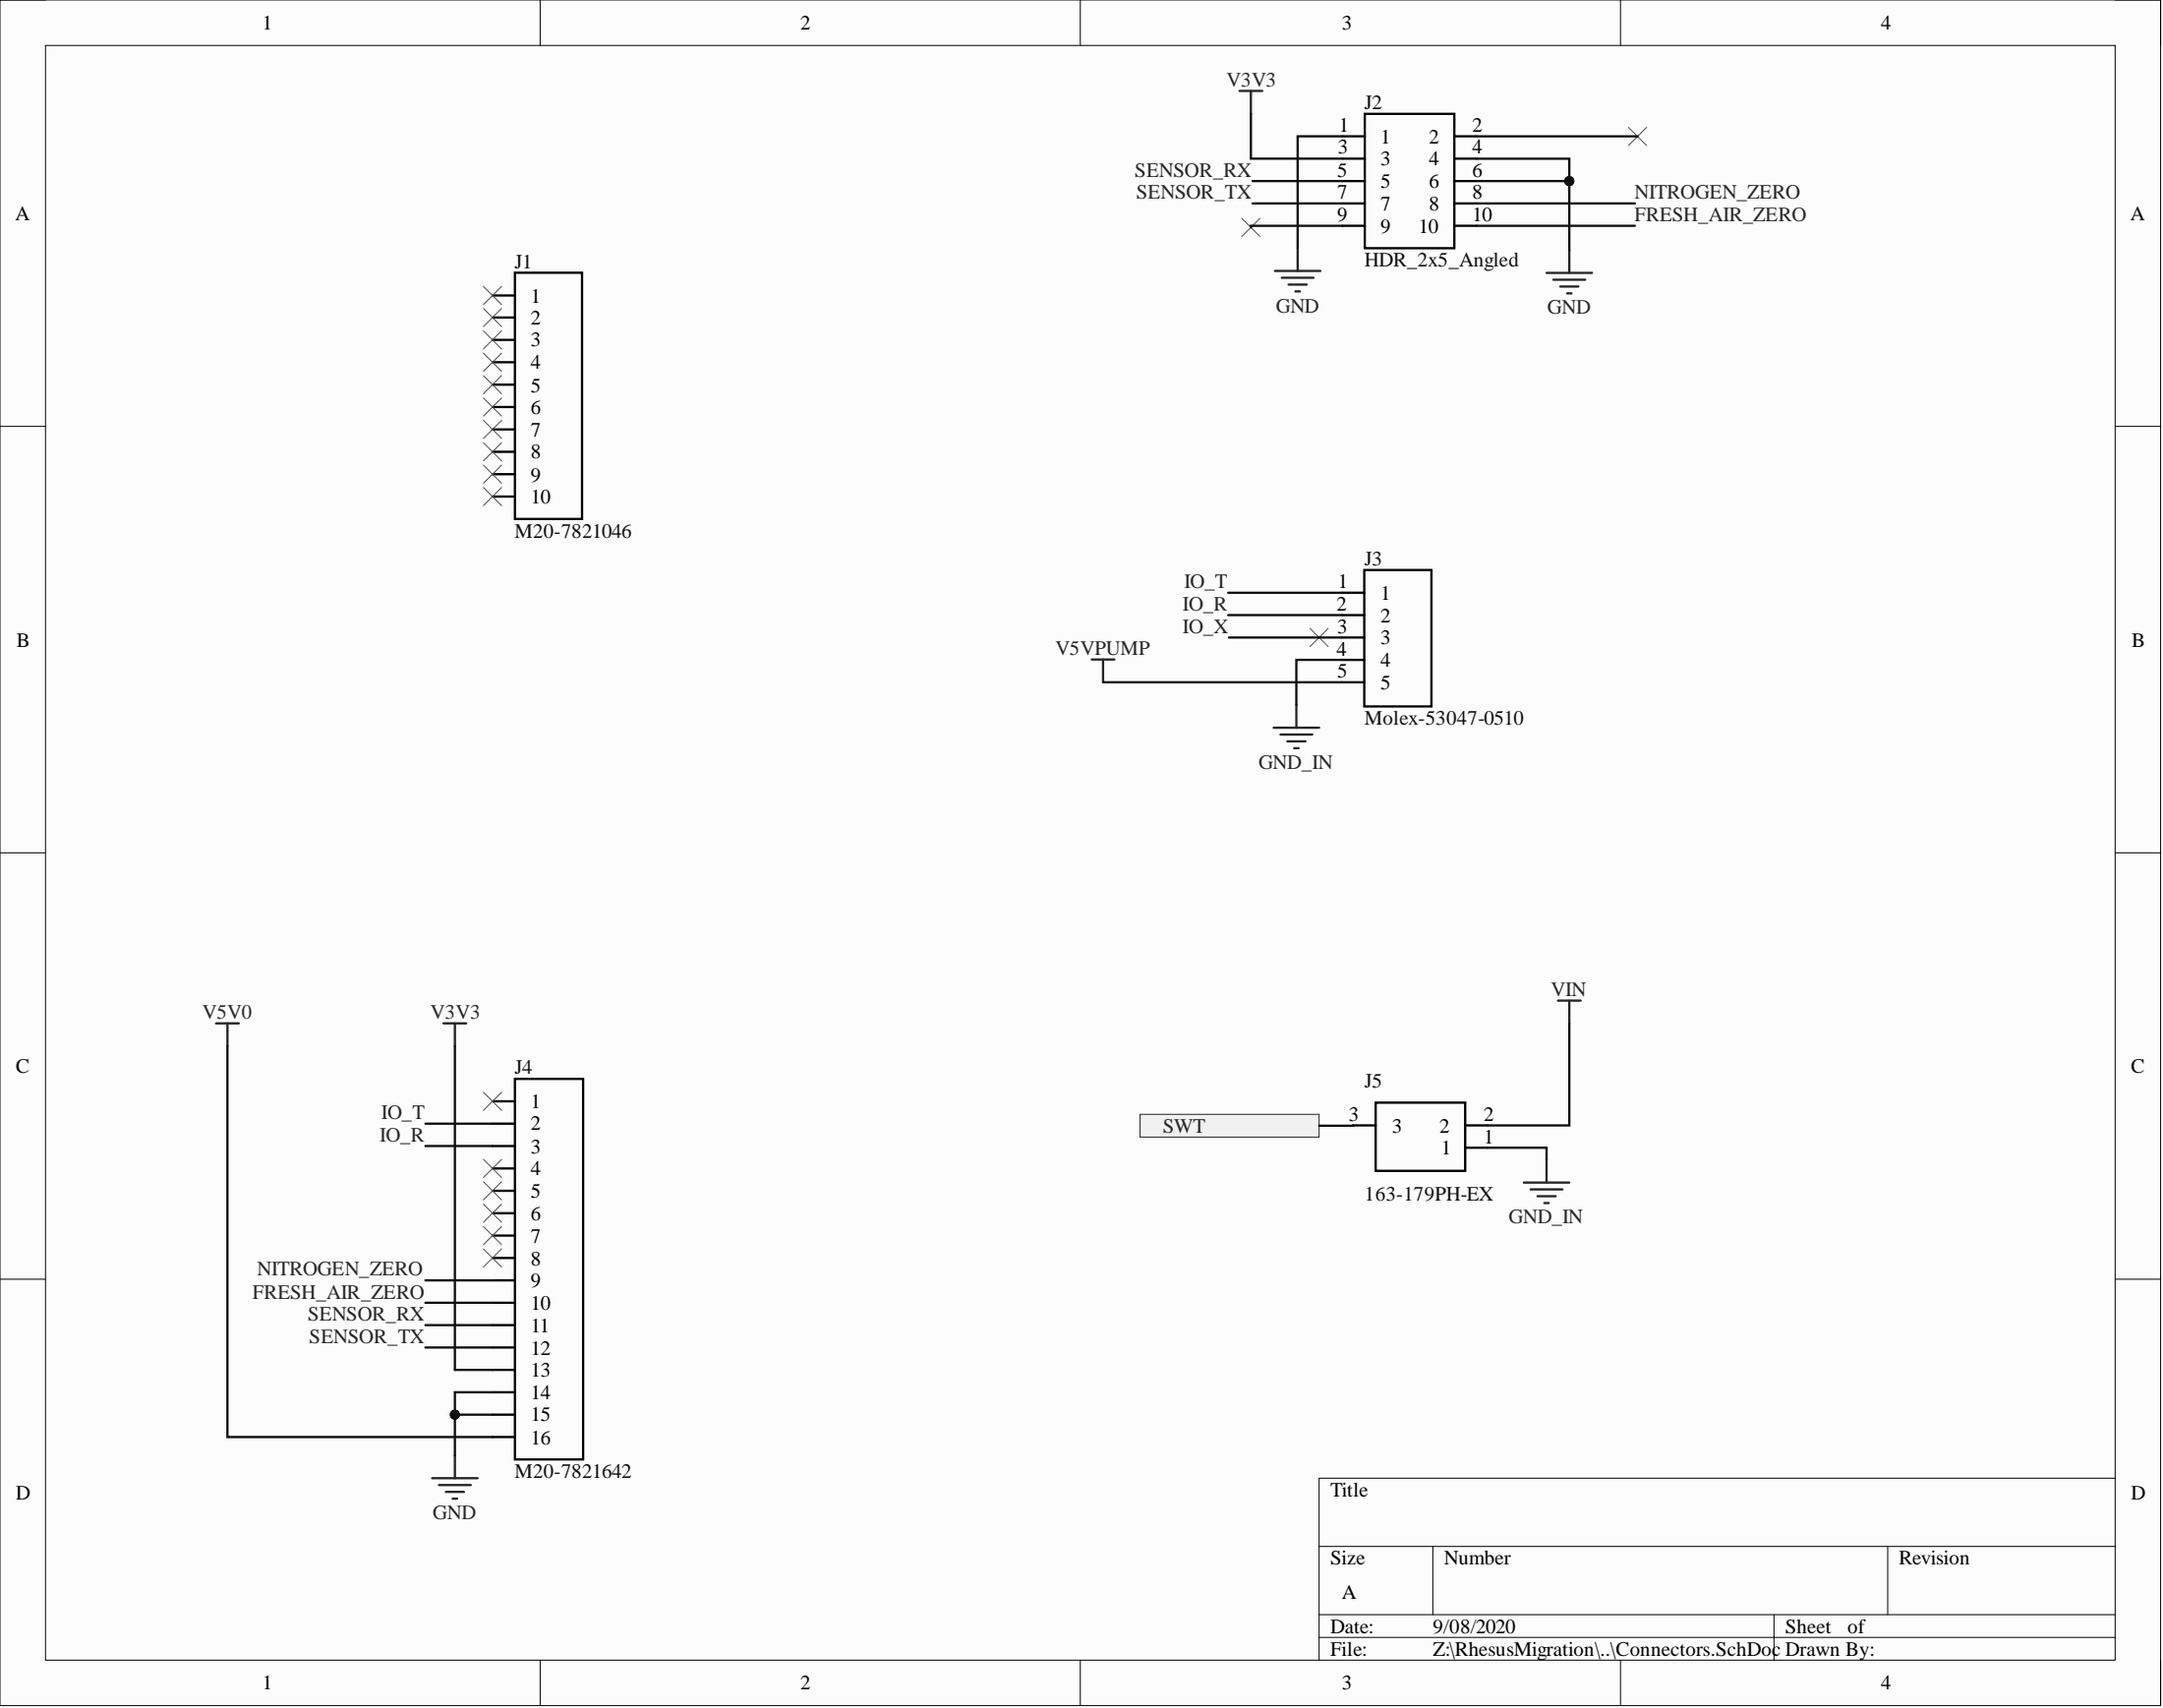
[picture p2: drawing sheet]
<svg xmlns="http://www.w3.org/2000/svg" width="241mm" height="190mm" viewBox="0 0 241 190" stroke-linecap="round" stroke-linejoin="round" font-family="sans-serif">
<path d="M0 0h241v190.2h-241z" fill-rule="evenodd" fill="#fcfcfc"/>
<path d="M0 0h241v190.2h-241z" fill="none" stroke="#000" stroke-width=".11"/>
<path d="M5.1 5.1h230.9v180.1h-230.9z" fill-rule="evenodd" fill="#fcfcfc"/>
<g fill="none" stroke="#000" stroke-width=".11">
<path d="M0 0h5.1M60.3 0v5.1M120.5 0v5.1M180.8 0v5.1M236 0h5v5.1M5.1 5.1h230.9v180.1h-230.9zM0 47.6h5.1M236 47.6h5M0 95.1h5.1M236 95.1h5M0 142.7h5.1M236 142.7h5"/>
<path d="M147.2 172.5h88.8M159.8 172.5v7.6M210.6 172.5v7.6M236 164.9h-88.8v20.3M60.3 185.2v5M120.5 185.2v5M147.2 180.1h88.8M147.2 182.6h88.8M180.8 185.2v5M197.9 180.1v5.1M241 185.2v5"/>
</g>
<g fill="none" stroke="#000" stroke-width=".25">
<path d="M149.8 15.2h2.5M149.8 17.7h2.5M152.3 12.7h9.9v15h-9.9zM162.2 15.2h2.5M162.2 17.7h2.5M54.9 33h2.5M54.9 35.4h2.5M54.9 37.9h2.5M57.4 30.4h7.5v27.5h-7.5zM149.8 20.2h2.5M149.8 22.7h2.5M149.8 25.2h2.5"/>
<path d="M162.2 20.2h2.5M162.2 22.7h2.5M162.2 25.2h2.5M54.9 40.4h2.5M54.9 42.9h2.5M54.9 45.4h2.5M54.9 47.9h2.5M54.9 50.4h2.5M54.9 52.9h2.5M54.9 55.4h2.5M149.7 66.1h2.5M149.7 68.6h2.5"/>
<path d="M149.7 71.1h2.5M149.7 73.6h2.5M149.7 76.1h2.5M152.2 63.6h7.5v15.2h-7.5zM54.9 122.8h2.5M54.9 125.3h2.5M54.9 127.8h2.5M54.9 130.3h2.5M54.9 132.8h2.5M54.9 135.3h2.5M54.9 137.8h2.5M57.4 120.3h7.7v42.5h-7.7z"/>
<path d="M151 125.5h2.5M153.5 123h10v7.6h-10zM163.5 128h2.5M163.5 125.5h2.5M54.9 140.3h2.5M54.9 142.8h2.5M54.9 145.3h2.5M54.9 147.8h2.5M54.9 150.3h2.5M54.9 152.8h2.5M54.9 155.3h2.5M54.9 157.8h2.5"/>
<path d="M54.9 160.3h2.5"/>
</g>
<g fill="none" stroke="#4c4c4c" stroke-width=".11">
<path d="M181.7 14.2l2 2M183.7 14.2l-2 2M53.9 31.9l2.1 2.1M53.9 34.4l2.1 2M53.9 36.9l2.1 2M53.9 39.4l2.1 2M56 31.9l-2.1 2.1M56 34.4l-2.1 2M56 36.9l-2.1 2M56 39.4l-2.1 2M138.5 24.3l2.1 2.1M140.6 24.3l-2.1 2.1"/>
<path d="M53.9 41.9l2.1 2M53.9 44.4l2.1 2M53.9 46.9l2.1 2M53.9 49.4l2.1 2M53.9 51.9l2.1 2M53.9 54.4l2.1 2M56 41.9l-2.1 2M56 44.4l-2.1 2M56 46.9l-2.1 2M56 49.4l-2.1 2M56 51.9l-2.1 2M56 54.4l-2.1 2"/>
<path d="M146.1 70.1l2.1 2M148.2 70.1l-2.1 2M53.9 121.8l2.1 2M53.9 129.3l2.1 2M53.9 131.8l2.1 2M53.9 134.3l2.1 2M53.9 136.8l2.1 2M53.9 139.3l2.1 2M56 121.8l-2.1 2M56 129.3l-2.1 2M56 131.8l-2.1 2M56 134.3l-2.1 2"/>
<path d="M56 136.8l-2.1 2M56 139.3l-2.1 2"/>
</g>
<g fill="none" stroke="#262626" stroke-width=".25">
<path d="M138.3 10.1h2.5M139.5 10.1v2.6M142.2 30.2h5.1M143 31h3.5M143.7 31.7h2.1M144.5 32.5h.5M144.8 27.7v2.5M172.5 30.4h5.1M173.3 31.2h3.5M174.1 32h2M174.8 32.7h.5M175.1 27.9v2.5"/>
<path d="M121.8 73.6h2.5M123.1 73.6v2.5M144.6 78.6v2.6M142.1 81.2h5.1M142.8 81.9h3.6M143.6 82.7h2M144.4 83.4h.5M24.1 114.1h2.5M25.4 114.1v2.6M49.5 114.1h2.5M50.7 114.1v2.6M173.8 111.6h2.5"/>
<path d="M175.1 111.6v2.5M170 131.9h5.1M170.8 132.7h3.5M171.5 133.4h2M172.3 134.2h.5M172.5 129.4v2.5M48.2 164.9h5.1M49 165.6h3.5M49.7 166.4h2.1M50.5 167.2h.5M50.7 162.3v2.6"/>
</g>
<path d="M127.2 124.3h20v2.5h-20z" fill-rule="evenodd" fill="#f0f0f0"/>
<path d="M127.2 124.3h20v2.5h-20z" fill="none" stroke="#262626" stroke-width=".11"/>
<path d="M164.7 15.2h18M25.4 116.7v43.6h29.5M47.5 127.8h7.4M47.5 125.3h7.4M47.5 150.3h7.4M47.5 147.8h7.4M47.5 145.3h7.4M47.5 142.8h7.4M54.9 157.8h-4.2v4.5" fill="none" stroke="#0e0e0e" stroke-width=".25"/>
<circle cx="50.7" cy="157.8" r=".51" fill="#0e0e0e"/>
<circle cx="50.7" cy="157.8" r=".51" fill="none" stroke="#0e0e0e" stroke-width=".11"/>
<path d="M54.9 155.3h-4.2v2.5" fill="none" stroke="#0e0e0e" stroke-width=".25"/>
<circle cx="50.7" cy="157.8" r=".51" fill="#0e0e0e"/>
<circle cx="50.7" cy="157.8" r=".51" fill="none" stroke="#0e0e0e" stroke-width=".11"/>
<g fill="none" stroke="#0e0e0e" stroke-width=".25">
<path d="M139.5 12.7v5h10.3M149.8 15.2h-5v12.5M139.7 22.7h10.1M139.7 20.2h10.1M149.8 25.2h-10.3v.2M164.7 20.2h10.4v7.7M164.7 22.7h17.7M164.7 25.2h17.7M123.1 76.1h26.6M137 68.6h12.7M137 66.1h12.7M137.1 71.1h12.6"/>
<path d="M149.7 73.6h-5.1v5M50.7 116.7v36.1h4.2M151 125.5l-3.8 .1"/>
</g>
<circle cx="175.1" cy="20.2" r=".51" fill="#0e0e0e"/>
<circle cx="175.1" cy="20.2" r=".51" fill="none" stroke="#0e0e0e" stroke-width=".11"/>
<path d="M164.7 17.7h10.4v2.5" fill="none" stroke="#0e0e0e" stroke-width=".25"/>
<circle cx="175.1" cy="20.2" r=".51" fill="#0e0e0e"/>
<circle cx="175.1" cy="20.2" r=".51" fill="none" stroke="#0e0e0e" stroke-width=".11"/>
<path d="M175.1 114.1v11.4h-9.1M166 128h6.5v1.4" fill="none" stroke="#0e0e0e" stroke-width=".25"/>
<g font-size="2.3">
<text x="29.3" y="3.3">1</text>
<text x="89.3" y="3.3">2</text>
<text x="149.7" y="3.3">3</text>
<text x="209.8" y="3.3">4</text>
<text x="149.3" y="17.2">3</text>
<text x="149.4" y="14.7">1</text>
<text x="154" y="16">1</text>
<text x="159.4" y="16">2</text>
<text x="164.2" y="14.7">2</text>
<text x="164.2" y="17.2">4</text>
<text x="149.2" y="19.7">5</text>
<text x="149.2" y="22.2">7</text>
<text x="154" y="18.4">3</text>
<text x="154" y="21">5</text>
<text x="154" y="23.4">7</text>
<text x="159.4" y="18.4">4</text>
<text x="159.4" y="21">6</text>
<text x="159.4" y="23.4">8</text>
<text x="164.2" y="19.7">6</text>
<text x="164.2" y="22.2">8</text>
<text x="1.7" y="24.5">A</text>
<text x="149.2" y="24.7">9</text>
<text x="154" y="26">9</text>
<text x="158.2" y="26">10</text>
<text x="164.2" y="24.7">10</text>
<text x="237.7" y="24.5">A</text>
<text x="59.2" y="33.7">1</text>
<text x="59.2" y="36.2">2</text>
<text x="59.2" y="38.6">3</text>
<text x="59.2" y="41.2">4</text>
<text x="59.2" y="43.7">5</text>
<text x="59.2" y="46.2">6</text>
<text x="59.2" y="48.7">7</text>
<text x="59.2" y="51.2">8</text>
<text x="59.2" y="53.7">9</text>
<text x="59.2" y="56.1">10</text>
<text x="149.3" y="65.6">1</text>
<text x="149.1" y="68.1">2</text>
<text x="149.2" y="70.6">3</text>
<text x="154" y="66.9">1</text>
<text x="154" y="69.4">2</text>
<text x="154" y="71.9">3</text>
<text x="1.9" y="72.1">B</text>
<text x="149.1" y="73.1">4</text>
<text x="149.2" y="75.6">5</text>
<text x="154" y="74.4">4</text>
<text x="154" y="76.9">5</text>
<text x="237.8" y="72.1">B</text>
<text x="1.8" y="119.6">C</text>
<text x="237.7" y="119.6">C</text>
<text x="59.2" y="123.6">1</text>
<text x="150.5" y="125">3</text>
<text x="165.5" y="125">2</text>
<text x="59.2" y="126.1">2</text>
<text x="59.2" y="128.6">3</text>
<text x="59.2" y="131.1">4</text>
<text x="155.3" y="126.3">3</text>
<text x="160.6" y="126.3">2</text>
<text x="160.8" y="128.8">1</text>
<text x="165.5" y="127.5">1</text>
<text x="59.2" y="133.6">5</text>
<text x="59.2" y="136.1">6</text>
<text x="59.2" y="138.6">7</text>
<text x="59.2" y="141.1">8</text>
<text x="59.2" y="143.6">9</text>
<text x="59.2" y="146.1">10</text>
<text x="59.2" y="148.6">11</text>
<text x="59.2" y="151.1">12</text>
<text x="59.2" y="153.5">13</text>
<text x="59.2" y="156.1">14</text>
<text x="59.2" y="158.5">15</text>
<text x="59.2" y="161.1">16</text>
<text x="1.8" y="167.2">D</text>
<text x="148.4" y="166.9">Title</text>
<text x="237.7" y="167.2">D</text>
<text x="148.4" y="174.5">Size</text>
<text x="149.7" y="178.3">A</text>
<text x="161.1" y="174.5">Number</text>
<text x="211.9" y="174.5">Revision</text>
<text x="148.4" y="182.1">Date:</text>
<text x="148.4" y="184.7">File:</text>
<text x="159.8" y="182.1">9/08/2020</text>
<text x="159.8" y="184.7">Z:\RhesusMigration\..\Connectors.SchDoc Drawn By:</text>
<text x="199.2" y="182.1">Sheet</text>
<text x="206.1" y="182.1">of</text>
<text x="29.3" y="188.5">1</text>
<text x="89.3" y="188.5">2</text>
<text x="149.7" y="188.5">3</text>
<text x="209.8" y="188.5">4</text>
</g>
<g font-size="2.3" fill="#262626">
<text x="136.8" y="9.6">V3V3</text>
<text x="126.6" y="19.7">SENSOR_RX</text>
<text x="126.8" y="22.2">SENSOR_TX</text>
<text x="182.3" y="22.2">NITROGEN_ZERO</text>
<text x="182.3" y="24.7">FRESH_AIR_ZERO</text>
<text x="142.3" y="34.8">GND</text>
<text x="172.6" y="35">GND</text>
<text x="132.1" y="65.6">IO_T</text>
<text x="131.9" y="70.6">IO_X</text>
<text x="131.9" y="68.1">IO_R</text>
<text x="117.7" y="73">V5VPUMP</text>
<text x="140.4" y="85.7">GND_IN</text>
<text x="22.6" y="113.6">V5V0</text>
<text x="48" y="113.6">V3V3</text>
<text x="173" y="111.1">VIN</text>
<text x="42.5" y="124.8">IO_T</text>
<text x="42.4" y="127.3">IO_R</text>
<text x="129.7" y="126.3">SWT</text>
<text x="168.3" y="136.5">GND_IN</text>
<text x="28.7" y="142.3">NITROGEN_ZERO</text>
<text x="28.2" y="144.8">FRESH_AIR_ZERO</text>
<text x="34.3" y="147.3">SENSOR_RX</text>
<text x="34.5" y="149.8">SENSOR_TX</text>
<text x="48.3" y="169.4">GND</text>
</g>
<g font-size="2.3" fill="#0e0e0e">
<text x="152.2" y="12.2">J2</text>
<text x="57.4" y="29.9">J1</text>
<text x="152.2" y="29.8">HDR_2x5_Angled</text>
<text x="57.4" y="59.9">M20-7821046</text>
<text x="152.2" y="63.1">J3</text>
<text x="152.2" y="80.8">Molex-53047-0510</text>
<text x="57.4" y="119.8">J4</text>
<text x="152.2" y="121.2">J5</text>
<text x="152.2" y="133.9">163-179PH-EX</text>
<text x="57.4" y="164.8">M20-7821642</text>
</g>
</svg>
